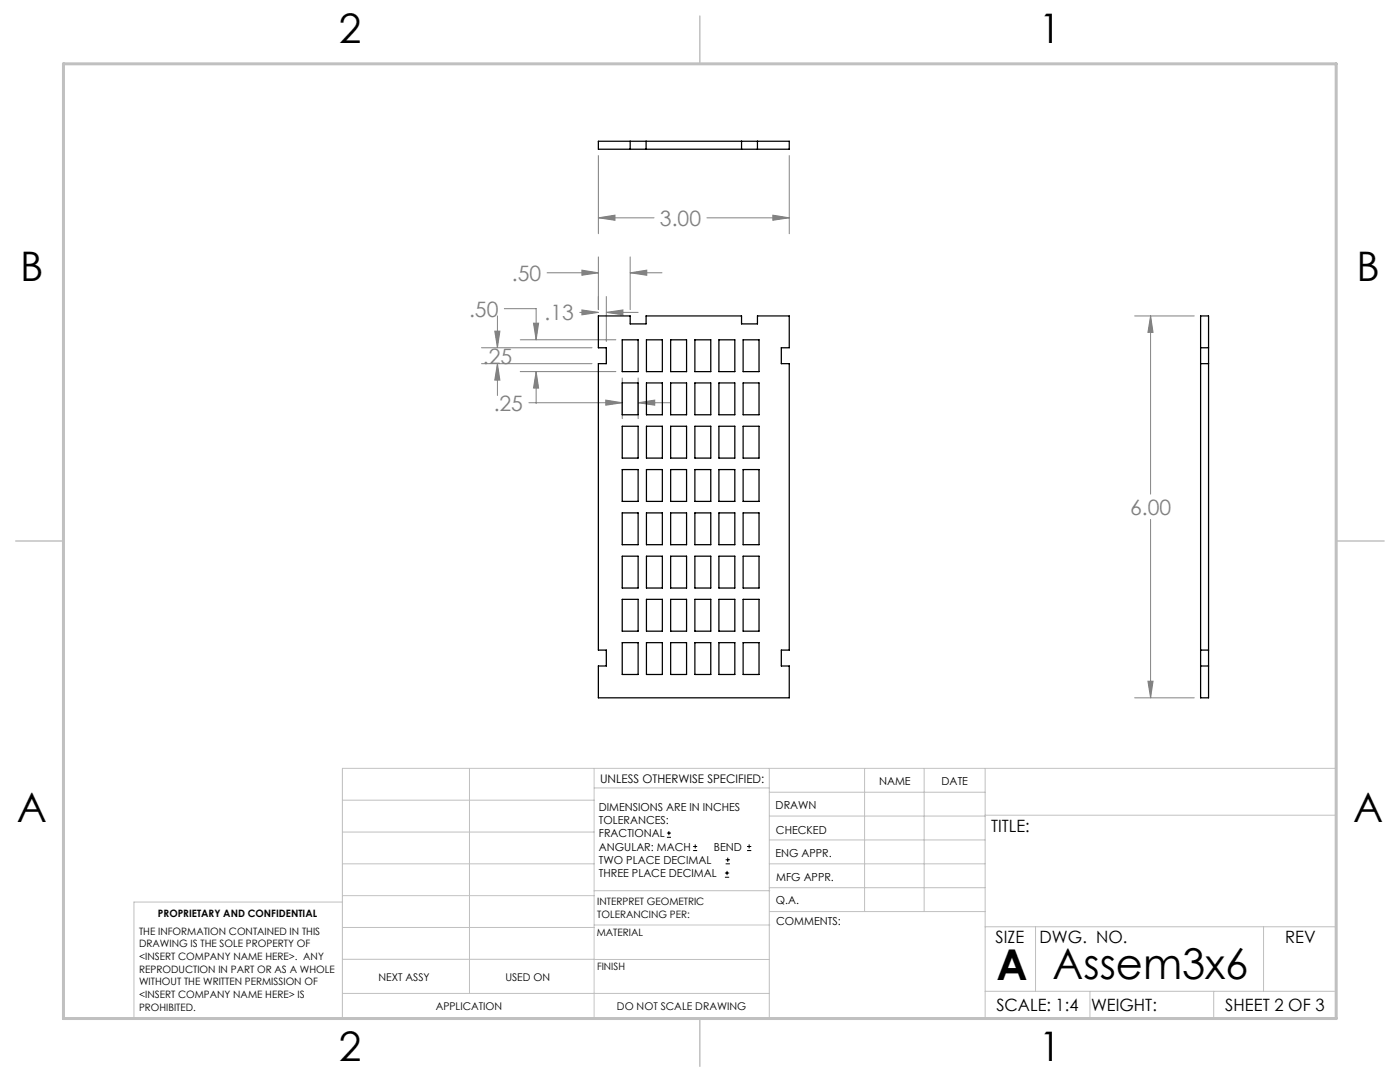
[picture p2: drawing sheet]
<svg xmlns="http://www.w3.org/2000/svg" width="279mm" height="216mm" viewBox="0 0 279 216" stroke-linecap="round" stroke-linejoin="round" font-family="sans-serif">
<g fill="none" stroke="#000" stroke-width=".2">
<path d="M133.1 167.1h.8M133.1 166.2h.8M133.5 165.8v.9M138.3 169.7h.8M138.3 168.9h.8M138.7 168.5v.8M144.7 175h.8M144.7 174.2h.8M144.8 172.4h.9M144.8 171.6h.9M145.1 173.8v.8M145.2 171.1v.9"/>
<path d="M149.1 169.7h.8M149.1 168.9h.8M149.5 168.5v.8"/>
</g>
<g fill="none" stroke="#808080" stroke-width=".2">
<path d="M119.4 31v15.6M157.5 31v15.6M109.2 54.4h10.2M116.1 53.9l3.3 .5-3.3 .5zM119.4 43.5l3.3-.6v1.1zM119.4 51.3v10.5M119.4 43.5h11.1M121 59.2v8.9M125.8 54.4l3.3-.5v1zM125.8 51.3v10.5M125.8 54.4h6.3M141.1 43.5h16.4"/>
<path d="M154.2 42.9l3.3 .6-3.3 .5zM96.1 72.6h22M96.1 69.4h22M98.7 66.1h1.1l-.5 3.3zM99.3 72.6l.5 3.2h-1.1zM99.3 63v6.4M99.3 72.6v6.3M100.6 61.6h6.4v6.2M103.8 67.8h19.1M103.8 74.2h19.1M106.5 64.5h1l-.5 3.3zM107 74.2l.5 3.2h-1z"/>
<path d="M107 74.2v6.3M115.7 62.3h3.7M116.1 61.8l3.3 .5-3.3 .5zM120.9 79.8l3.3 .6-3.3 .5zM121 62.3l3.3-.5v1zM121 62.3h6.4M124.2 75.4v8.1M127.4 75.4v8.1M226.4 63h11.9M229.6 63l.5 3.3h-1zM229.6 63v35.6M105.6 80.4h18.6"/>
<path d="M127.4 80.4l3.3-.6v1.1zM127.4 80.4h6.3M229.6 103.6v35.6M226.4 139.2h11.9M229.1 135.9h1l-.5 3.3z"/>
</g>
<g fill="none" stroke="#c0c0c0" stroke-width=".2">
<path d="M68.3 159.7h50.3M93.7 153.3v44.9M118.6 153.3v49.9M118.6 157.2h34.9M153.5 153.3v49.9M153.5 158.1h43.1M172.5 153.3v28.6M184.4 153.3v28.6M196.6 153.3v49.9M68.3 180h-41.6v23.2h240v-49.9h-198.4v49.9M68.3 178.7h50.3M68.3 172.4h50.3"/>
<path d="M68.3 166h50.3M118.6 177.7h35M153.5 167.6h43.1M153.5 162.8h43.1M153.5 172.4h43.1M153.5 177.1h43.1M196.6 162.7h70.1M68.3 198.2h85.2M68.3 191.4l85.2 .1M68.3 185.1h50.3M118.6 184.6h35M153.6 181.9h43"/>
<path d="M196.6 197.8h70.1M196.6 184.9h70.1M206.7 184.9v12.9M217.5 197.8v5.4M242.2 197.8v5.4M252.2 184.9v12.9"/>
</g>
<path d="M139.7 3.2v9.5M3.1 107.9h9.6M266.7 107.9h9.5M139.7 203.2v9.6" fill="none" stroke="#c0c0c0" stroke-width=".3"/>
<path d="M12.7 12.7h254v190.5h-254z" fill="none" stroke="#c0c0c0" stroke-width=".6"/>
<path d="M106.5 64.5h1l-.5 3.3zM107 74.2l.5 3.2h-1zM120.9 79.8l3.3 .6-3.3 .5zM127.4 80.4l3.3-.6v1.1zM99.3 72.6l.5 3.2h-1.1zM98.7 66.1h1.1l-.5 3.3zM116.1 61.8l3.3 .5-3.3 .5zM121 62.3l3.3-.5v1zM116.1 53.9l3.3 .5-3.3 .5zM125.8 54.4l3.3-.5v1zM119.4 43.5l3.3-.6v1.1zM154.2 42.9l3.3 .6-3.3 .5zM229.6 63l.5 3.3h-1zM229.1 135.9h1l-.5 3.3z" fill="#808080"/>
<g fill="none" stroke="#000" stroke-width=".25">
<path d="M119.4 28.2h38.1v1.6h-38.1zM125.8 28.2v1.6M128.9 28.2v1.6M148 28.2v1.6M151.2 28.2v1.6M119.4 63h6.4v1.6h3.1v-1.6h19.1v1.6h3.2v-1.6h6.3v6.4h-1.6v3.2h1.6v57.1h-1.6v3.2h1.6v6.3h-38.1v-6.3h1.6v-3.2h-1.6v-57.1h1.6v-3.2h-1.6zM124.2 67.8h3.2v6.4h-3.2zM124.2 76.4h3.2v6.4h-3.2zM129 67.8h3.2v6.4h-3.2zM129 76.4h3.2v6.4h-3.2zM133.8 67.8h3.2v6.4h-3.2zM133.8 76.4h3.2v6.4h-3.2z"/>
<path d="M138.7 67.8h3.2v6.4h-3.2zM138.7 76.4h3.2v6.4h-3.2zM143.5 67.8h3.1v6.4h-3.1zM143.5 76.4h3.1v6.4h-3.1zM148.3 67.8h3.2v6.4h-3.2zM148.3 76.4h3.2v6.4h-3.2zM239.6 69.4h1.6M239.6 63h1.6v76.2h-1.6zM239.6 72.6h1.6M124.2 85.1h3.2v6.3h-3.2zM124.2 93.7h3.2v6.3h-3.2zM129 85.1h3.2v6.3h-3.2z"/>
<path d="M129 93.7h3.2v6.3h-3.2zM133.8 85.1h3.2v6.3h-3.2zM133.8 93.7h3.2v6.3h-3.2zM138.7 85.1h3.2v6.3h-3.2zM138.7 93.7h3.2v6.3h-3.2zM143.5 85.1h3.1v6.3h-3.1zM143.5 93.7h3.1v6.3h-3.1zM148.3 85.1h3.2v6.3h-3.2zM148.3 93.7h3.2v6.3h-3.2zM124.2 102.3h3.2v6.4h-3.2zM124.2 111h3.2v6.3h-3.2zM124.2 119.6h3.2v6.3h-3.2z"/>
<path d="M129 102.3h3.2v6.4h-3.2zM129 111h3.2v6.3h-3.2zM129 119.6h3.2v6.3h-3.2zM133.8 102.3h3.2v6.4h-3.2zM133.8 111h3.2v6.3h-3.2zM133.8 119.6h3.2v6.3h-3.2zM138.7 102.3h3.2v6.4h-3.2zM138.7 111h3.2v6.3h-3.2zM138.7 119.6h3.2v6.3h-3.2zM143.5 102.3h3.1v6.4h-3.1zM143.5 111h3.1v6.3h-3.1zM143.5 119.6h3.1v6.3h-3.1z"/>
<path d="M148.3 102.3h3.2v6.4h-3.2zM148.3 111h3.2v6.3h-3.2zM148.3 119.6h3.2v6.3h-3.2zM124.2 128.2h3.2v6.4h-3.2zM129 128.2h3.2v6.4h-3.2zM133.8 128.2h3.2v6.4h-3.2zM138.7 128.2h3.2v6.4h-3.2zM143.5 128.2h3.1v6.4h-3.1zM148.3 128.2h3.2v6.4h-3.2zM239.6 129.7h1.6M239.6 132.9h1.6"/>
</g>
<g font-size="8.5">
<text x="198.9" y="195.5">A</text>
<text x="210.1" y="195.4">Assem3x6</text>
</g>
<g font-size="8.1">
<text x="67.6" y="8.5">2</text>
<text x="207.3" y="8.5">1</text>
<text x="4" y="56.2">B</text>
<text x="270.7" y="56.2">B</text>
<text x="3.3" y="164.1">A</text>
<text x="270" y="164.1">A</text>
<text x="67.6" y="211.7">2</text>
<text x="207.3" y="211.7">1</text>
</g>
<g font-size="4.2" fill="#808080">
<text x="131.7" y="45">3.00</text>
<text x="102.2" y="56">.50</text>
<text x="93.6" y="63.2">.50</text>
<text x="108.7" y="63.9">.13</text>
<text x="96.4" y="72.7">.25</text>
<text x="98.5" y="81.9">.25</text>
<text x="225.5" y="102.7">6.00</text>
</g>
<g font-size="3.4">
<text x="197.8" y="166">TITLE:</text>
<text x="198.7" y="188.1">SIZE</text>
<text x="207.5" y="188.1">DWG. NO.</text>
<text x="256.5" y="188.2">REV</text>
<text x="198.8" y="201.7">SCALE: 1:4</text>
<text x="217.7" y="201.8">WEIGHT:</text>
<text x="244.5" y="201.7">SHEET 2 OF 3</text>
</g>
<text font-size="2.4" x="119.8" y="156.2">UNLESS OTHERWISE SPECIFIED:</text>
<g font-size="2.2">
<text x="119.5" y="161.8">DIMENSIONS ARE IN INCHES</text>
<text x="154.8" y="161.4">DRAWN</text>
<text x="175.4" y="156.6">NAME</text>
<text x="187.9" y="156.7">DATE</text>
<text x="119.5" y="164.4">TOLERANCES:</text>
<text x="119.5" y="167.1">FRACTIONAL</text>
<text x="154.9" y="166.3">CHECKED</text>
<text x="119.5" y="169.7">ANGULAR: MACH</text>
<text x="119.5" y="172.4">TWO PLACE DECIMAL</text>
<text x="142.5" y="169.7">BEND</text>
<text x="154.8" y="171">ENG APPR.</text>
<text x="119.5" y="175">THREE PLACE DECIMAL</text>
<text x="154.9" y="175.7">MFG APPR.</text>
<text x="154.9" y="180.4">Q.A.</text>
<text x="154.9" y="184.6">COMMENTS:</text>
</g>
<g font-size="2.1">
<text x="75.5" y="195.7">NEXT ASSY</text>
<text x="100.9" y="195.7">USED ON</text>
<text x="86.9" y="201.5">APPLICATION</text>
<text x="123.1" y="201.6">DO NOT SCALE DRAWING</text>
</g>
<g font-size="2">
<text x="31.5" y="182.9">PROPRIETARY AND CONFIDENTIAL</text>
<text x="119.2" y="180.6">INTERPRET GEOMETRIC</text>
<text x="119.2" y="183.1">TOLERANCING PER:</text>
<text x="27.8" y="186.5">THE INFORMATION CONTAINED IN THIS</text>
<text x="27.8" y="189">DRAWING IS THE SOLE PROPERTY OF</text>
<text x="27.8" y="191.6">&lt;INSERT COMPANY NAME HERE&gt;. ANY</text>
<text x="119.1" y="186.7">MATERIAL</text>
<text x="27.8" y="194.1">REPRODUCTION IN PART OR AS A WHOLE</text>
<text x="27.8" y="196.6">WITHOUT THE WRITTEN PERMISSION OF</text>
<text x="119.1" y="193.5">FINISH</text>
<text x="27.8" y="199.1">&lt;INSERT COMPANY NAME HERE&gt; IS</text>
<text x="27.8" y="201.7">PROHIBITED.</text>
</g>
</svg>
